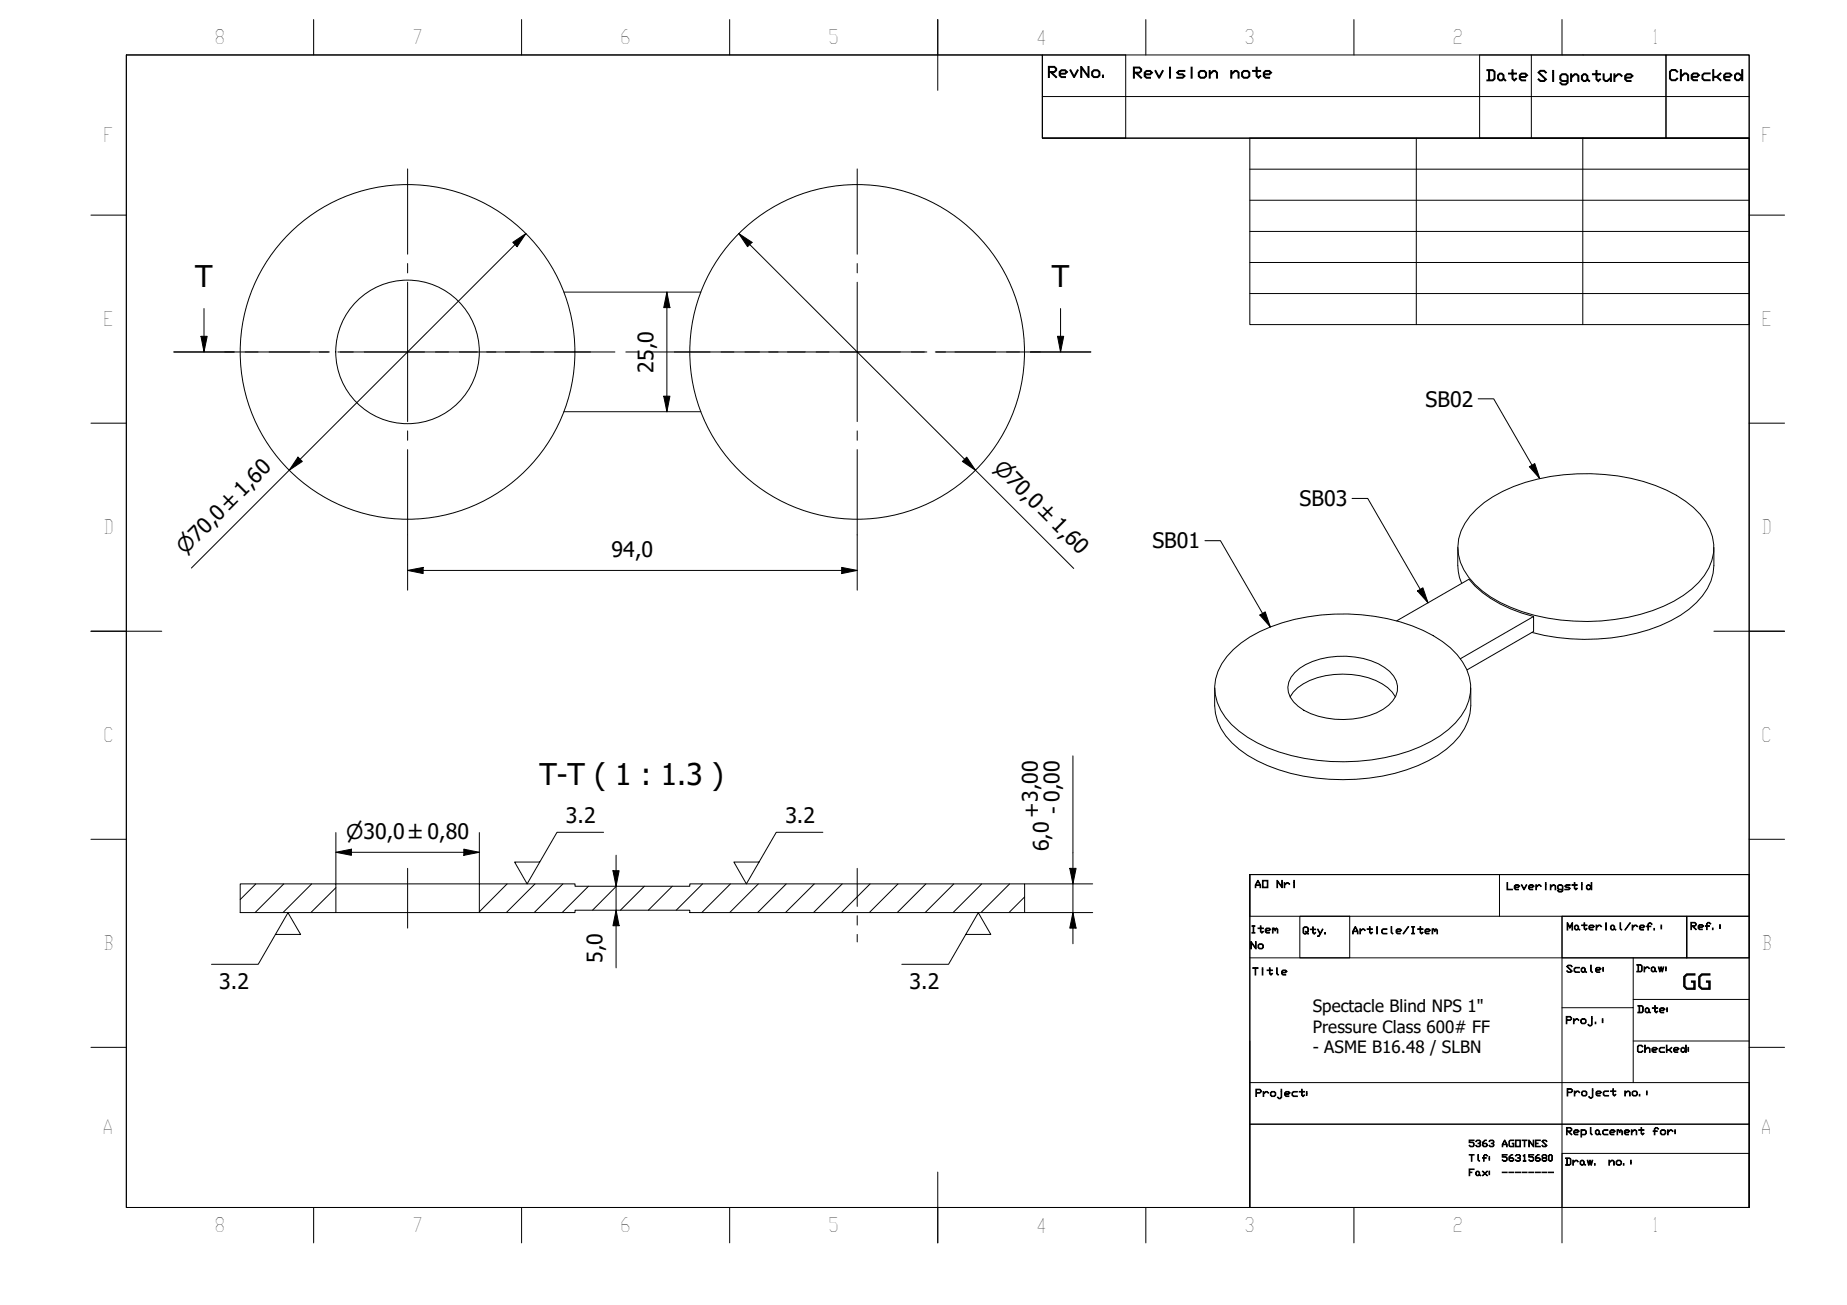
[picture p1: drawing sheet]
<svg xmlns="http://www.w3.org/2000/svg" width="297mm" height="210mm" viewBox="0 0 297 210" stroke-linecap="round" stroke-linejoin="round" font-family="sans-serif">
<!-- layer: Hatch (ISO) -->
<g fill="none" stroke="#000" stroke-width=".16">
<path d="M41.1 142.2l-2.5 2.5M45.6 142.2l-4.6 4.6M50.1 142.2l-4.6 4.6M54 142.8l-4 4M81.6 142.2l-4.5 4.5M86 142.2l-4.6 4.6M90.5 142.2l-4.6 4.6M94.6 142.6l-4.2 4.2M99.1 142.6l-3.8 3.8M103.6 142.6l-3.8 3.8M108.1 142.6l-3.8 3.8M113 142.2l-4.2 4.2"/>
<path d="M117.5 142.2l-4.6 4.6M122 142.2l-4.7 4.6M126.4 142.2l-4.6 4.6M131 142.2l-4.7 4.6M135.4 142.2l-4.6 4.6M139.9 142.2l-4.6 4.6M144.4 142.2l-4.6 4.6M148.9 142.2l-4.6 4.6M153.4 142.2l-4.6 4.6M157.9 142.2l-4.6 4.6M162.4 142.2l-4.6 4.6M164.8 144.3l-2.5 2.5"/>
</g>
<!-- layer: Visible (ISO) -->
<g fill="none" stroke="#000" stroke-width=".16">
<path d="M90.7 47h22M90.7 66.2h22M234.4 88.1a11.5 11.5 0 0 0 .7 5.7M237.4 81.9a22.4 22.4 0 0 1 12-5.3 31.8 31.8 0 0 1 20.2 3.1 11.5 11.5 0 0 1 5.8 6.6 7.8 7.8 0 0 1-2.2 7.4 19.8 19.8 0 0 1-9.4 5.1 33.7 33.7 0 0 1-20.8-1.1 14.8 14.8 0 0 1-7.6-6.1 7.4 7.4 0 0 1 1-8.6zM246.6 99.2a19.5 19.5 0 0 1-10.4-6l-11.6 6.7M275.6 88.1v2.8a9.3 9.3 0 0 1-4 7.1 26.6 26.6 0 0 1-14.7 4.8 33.4 33.4 0 0 1-10.5-1.1M195.3 110.7v2.8a9.2 9.2 0 0 0 4 7 26.5 26.5 0 0 0 14.5 4.8 30.4 30.4 0 0 0 17.4-3.8 10.6 10.6 0 0 0 5.2-6.7l.1-1.3v-2.8M198.4 104.5a22.2 22.2 0 0 1 11.9-5.3 31.9 31.9 0 0 1 20.2 3 11.3 11.3 0 0 1 5.8 6.7 7.8 7.8 0 0 1-2.2 7.4 20.8 20.8 0 0 1-11.4 5.6 32.6 32.6 0 0 1-20.5-2.4 12.4 12.4 0 0 1-6.4-6.5 7.4 7.4 0 0 1 1.5-7.4zM207.5 112.1a8 8 0 0 1 5.6-3.4 12.9 12.9 0 0 1 10.1 1.9l.7 .7 .5 .8M208.2 108.2a11 11 0 0 1 8.3-2.6 11.2 11.2 0 0 1 7 2.4 3.4 3.4 0 0 1-.2 5.4 12.9 12.9 0 0 1-11.3 1.8 6.4 6.4 0 0 1-4.8-3.8 3.3 3.3 0 0 1 1-3.2zM234.9 106l11.7-6.8v2.4l-10.7 6.2M38.6 142.2h15.4v4.6h-15.4z"/>
<path d="M54 146.8h23.1M54 142.2h23.1M77.1 142.2h15.4v.4h18.4v-.4h53.9v4.6h-53.9v-.4h-18.4v.4h-15.4z"/>
<circle cx="65.5" cy="56.6" r="26.9"/>
<circle cx="65.5" cy="56.6" r="11.5"/>
<circle cx="137.8" cy="56.6" r="26.9"/>
</g>
<!-- layer: Section Line (ISO) -->
<g fill="none" stroke="#000" stroke-width=".16">
<path d="M28 56.6h9.7M32.3 54.1h1l-.5 2.5zM32.8 49.6v7M39.4 56.6h2.1M43.3 56.6h9.7M54.7 56.6h2.1M58.6 56.6h9.7M70 56.6h2.1M73.9 56.6h9.7M85.3 56.6h2.1M89.2 56.6h9.7M100.6 56.6h2.1"/>
<path d="M104.5 56.6h9.7M116 56.6h2M119.8 56.6h9.7M131.3 56.6h2M135.1 56.6h9.7M146.6 56.6h2.1M150.4 56.6h9.7M161.9 56.6h2.1M165.7 56.6h9.7M170.1 54.1h1l-.5 2.5zM170.6 49.6v7"/>
</g>
<path d="M32.3 54.1h1l-.5 2.5zM170.1 54.1h1l-.5 2.5z" fill="#000"/>
<!-- layer: BOXES -->
<g fill="none" stroke="#000" stroke-width=".16">
<path d="M167.6 8.8v6.7h113.7M167.6 15.5v6.7h113.7M167.6 8.8h13.4v13.4h-13.4zM238 8.8h29.9v13.4h-29.9zM246.3 8.8v13.4M267.9 8.8h13.4v13.4h-13.4zM201 140.7h80.3h-80.3v6.7h80.3v-6.7v53.5h-80.3zM201 154.1h80.3M209 147.4h8.1v6.7h-8.1zM241.2 140.7v6.7M251.2 147.4h20.1v6.7v-6.7h10v6.7h-30.1zM251.2 147.4v46.8v-8.7h30.1v8.7"/>
<path d="M262.7 154.1v8h-11.5M201 174.1h80.3v6.7h-80.3v13.4M201 167.4v13.4h80.3v13.4M262.7 162.1v12M262.7 160.8h18.6M262.7 167.4h18.6M201 194.2h80.3"/>
</g>
<!-- layer: BORDER -->
<g fill="none" stroke="#000" stroke-width=".16">
<path d="M20.3 8.8h261v185.4h-261zM50.4 3.1v5.7M83.9 3.1v5.7M117.3 3.1v5.7M150.8 3.1v11.4M184.3 3.1v5.7M217.7 3.1v5.7M251.2 3.1v5.7M14.6 34.6h5.7M281.3 34.6h5.7M14.6 68.1h5.7M281.3 68.1h5.7"/>
<path d="M14.6 101.5h11.4M275.6 101.5h11.4M14.6 135h5.7M281.3 135h5.7M14.6 168.5h5.7M281.3 168.5h5.7M50.4 194.2v5.7M83.9 194.2v5.7M117.3 194.2v5.7M150.8 188.5v11.4M184.3 194.2v5.7M217.7 194.2v5.7"/>
<path d="M251.2 194.2v5.7"/>
</g>
<!-- layer: 0 -->
<path d="M20.3 8.8h147.3v13.4h113.7v30h-80.3v-30h80.3v118.5h-80.3v53.5h-180.7zM201 27.2h80.3M201 32.2h80.3M201 37.2h80.3M227.8 22.2v30M254.6 22.2v30M201 42.2h80.3M201 47.2h80.3" fill="none" stroke="#000" stroke-width=".16"/>
<!-- layer: Center Mark (ISO) -->
<g fill="none" stroke="#000" stroke-width=".16">
<path d="M65.6 27.2v13.7M137.9 27.2v13.7M36.1 56.6h13.7M51.3 56.6h1.5M54.3 56.6h22.5M65.6 42.4v1.5M65.6 45.4v22.4M78.3 56.6h1.5M81.3 56.6h13.7M108.4 56.6h13.8M123.6 56.6h1.5M126.6 56.6h22.5"/>
<path d="M137.9 42.4v1.5M137.9 45.4v22.4M150.6 56.6h1.5M153.6 56.6h13.7M65.6 69.3v1.5M65.6 72.3v13.7M137.9 69.3v1.5M137.9 72.3v13.7"/>
</g>
<!-- layer: Dimension (ISO) -->
<g fill="none" stroke="#000" stroke-width=".16">
<path d="M82.5 39l2.1-1.4-1.4 2.1zM84.6 37.6l-53.8 53.8M118.8 37.6l2.1 1.4-.7 .7zM118.8 37.6l53.9 53.8M107.3 47l.4 2.5h-1zM107.3 47v19.2M47.9 73.5l.7 .7-2.1 1.4zM106.7 63.7h1l-.4 2.5zM154.8 74.2l.7-.7 1.4 2.1zM65.6 91.8l2.5-.5v1zM65.6 91.8h72.3M65.6 86v8.9"/>
<path d="M135.4 91.3l2.5 .5-2.5 .5zM137.9 86v8.9M54 137.1l2.5-.5v1zM54 137.1h23.1M54 133.9v8.3M74.6 136.6l2.5 .5-2.5 .5zM77.1 133.9v8.3M99.1 137.6v18.1M172 139.7h1.1l-.5 2.5zM172.6 121.6v30.2M98.6 140.1h1l-.5 2.5zM99.1 146.4l.5 2.5h-1z"/>
<path d="M164.8 142.2h10.9M164.8 146.8h10.9M172.6 146.8l.5 2.5h-1.1z"/>
</g>
<g fill="#000">
<path d="M82.5 39l2.1-1.4-1.4 2.1zM118.8 37.6l2.1 1.4-.7 .7zM107.3 47l.4 2.5h-1zM47.9 73.5l.7 .7-2.1 1.4zM106.7 63.7h1l-.4 2.5zM154.8 74.2l.7-.7 1.4 2.1zM65.6 91.8l2.5-.5v1zM135.4 91.3l2.5 .5-2.5 .5zM54 137.1l2.5-.5v1zM74.6 136.6l2.5 .5-2.5 .5zM172 139.7h1.1l-.5 2.5zM98.6 140.1h1l-.5 2.5z"/>
<path d="M99.1 146.4l.5 2.5h-1zM172.6 146.8l.5 2.5h-1.1z"/>
</g>
<!-- layer: Centerline (ISO) -->
<path d="M65.6 139.7v9.6M137.9 139.7v6.1M137.9 147.3v1.5M137.9 150.3v1.2" fill="none" stroke="#000" stroke-width=".16"/>
<!-- layer: Symbol (ISO) -->
<path d="M237.7 64.1h2.5l7.4 12.9M246 75.1l.8-.5 .8 2.4zM193.8 87h2.5l8 13.9M202.6 98.9l.9-.5 .8 2.5zM217.4 80.2h2.6l9.7 16.8M228 95.1l.8-.6 .9 2.5zM97.1 133.9h-7.5l-4.8 8.3-2-3.5h4M132.3 133.9h-7.5l-4.8 8.3-2-3.5h4.1M44.3 150.3h4l-2-3.5-4.8 8.3h-7.5M155.3 150.3h4l-2-3.5-4.8 8.3h-7.5" fill="none" stroke="#000" stroke-width=".16"/>
<path d="M246 75.1l.8-.5 .8 2.4zM202.6 98.9l.9-.5 .8 2.5zM228 95.1l.8-.6 .9 2.5z" fill="#000"/>
<g font-size="4.8">
<text x="31.4" y="46.1">T</text>
<text x="169.2" y="46.1">T</text>
<text x="86.7" y="126.3">T-T ( 1 : 1.3 )</text>
</g>
<g font-size="3.4">
<text x="105.1" y="59.9" transform="rotate(-90 105.1 59.9)">25</text>
<text x="105.1" y="56.2" transform="rotate(-90 105.1 56.2)">,0</text>
<text x="229.3" y="65.4">SB02</text>
<text x="209" y="81.4">SB03</text>
<text x="98.4" y="89.6">94,0</text>
<text x="185.3" y="88.2">SB01</text>
<text x="167" y="131.5" transform="rotate(-90 167 131.5)">+3,00</text>
<text x="170.5" y="130.9" transform="rotate(-90 170.5 130.9)">- 0,00</text>
<text x="91" y="132.4">3.2</text>
<text x="126.3" y="132.4">3.2</text>
<text x="168.7" y="136.9" transform="rotate(-90 168.7 136.9)">6,0</text>
<text x="96.9" y="154.9" transform="rotate(-90 96.9 154.9)">5,0</text>
<text x="35.3" y="159.1">3.2</text>
<text x="146.3" y="159.1">3.2</text>
<text x="270.5" y="159.1">GG</text>
</g>
<g font-size="3.3">
<text x="159.7" y="75.4" transform="rotate(45 159.7 75.4)">⌀70,0 ±1,60</text>
<text x="29.8" y="89.3" transform="rotate(-45 29.8 89.3)">⌀70,0 ±1,60</text>
<text x="55.6" y="134.9">⌀30,0 ±0,80</text>
</g>
<g font-size="3.2">
<text x="34.5" y="7.1">8</text>
<text x="66.3" y="7.1">7</text>
<text x="99.7" y="7.1">6</text>
<text x="133.2" y="7.1">5</text>
<text x="166.6" y="7.2">4</text>
<text x="200.1" y="7.1">3</text>
<text x="233.6" y="7.1">2</text>
<text x="265.6" y="7.1">1</text>
<text x="16.6" y="22.9">F</text>
<text x="283.3" y="22.9">F</text>
<text x="16.6" y="52.5">E</text>
<text x="283.3" y="52.5">E</text>
<text x="16.6" y="86">D</text>
<text x="283.3" y="86">D</text>
<text x="16.6" y="119.4">C</text>
<text x="283.3" y="119.4">C</text>
<text x="16.6" y="152.9">B</text>
<text x="283.3" y="152.9">B</text>
<text x="16.5" y="182.4">A</text>
<text x="283.2" y="182.4">A</text>
<text x="34.5" y="198.2">8</text>
<text x="66.3" y="198.2">7</text>
<text x="99.7" y="198.2">6</text>
<text x="133.2" y="198.2">5</text>
<text x="166.6" y="198.3">4</text>
<text x="200.1" y="198.2">3</text>
<text x="233.6" y="198.2">2</text>
<text x="265.6" y="198.2">1</text>
</g>
<g font-size="2.7">
<text x="211.1" y="162.8">Spectacle Blind NPS 1&quot;</text>
<text x="211.1" y="166.1">Pressure Class 600# FF</text>
<text x="211.1" y="169.4">- ASME B16.48 / SLBN</text>
</g>
<g font-size="2.4">
<text x="168.4" y="12.4">RevNo.</text>
<text x="182.1" y="12.5">Revision</text>
<text x="197.7" y="12.5">note</text>
<text x="238.9" y="13">Date</text>
<text x="247.1" y="13.1">Signature</text>
<text x="268.3" y="12.9">Checked</text>
</g>
<g font-size="1.6">
<text x="201.7" y="142.8">AO</text>
<text x="205.2" y="142.8">Nri</text>
<text x="242.2" y="143.1">Leveringstid</text>
<text x="251.9" y="149.6">Material/ref.:</text>
<text x="271.8" y="149.5">Ref.:</text>
<text x="201" y="150.1">Item</text>
<text x="201" y="152.6">No</text>
<text x="209.4" y="150.2">Qty.</text>
<text x="217.4" y="150.2">Article/Item</text>
<text x="201.3" y="156.8">Title</text>
<text x="251.8" y="156.4">Scale:</text>
<text x="263.1" y="156.3">Draw:</text>
<text x="251.7" y="164.6">Proj.:</text>
<text x="263.2" y="162.9">Date:</text>
<text x="263.2" y="169.3">Checked:</text>
<text x="201.8" y="176.4">Project:</text>
<text x="251.9" y="176.3">Project</text>
<text x="261.2" y="176.3">no.:</text>
<text x="251.8" y="182.5">Replacement</text>
<text x="265.7" y="182.5">for:</text>
<text x="251.6" y="187.4">Draw.</text>
<text x="258.6" y="187.4">no.:</text>
</g>
<g font-size="1.5">
<text x="236.1" y="184.4">5363</text>
<text x="241.4" y="184.4">AGOTNES</text>
<text x="236.1" y="186.8">Tlf:</text>
<text x="236.1" y="189.1">Fax:</text>
<text x="241.4" y="186.8">56315680</text>
<text x="241.4" y="189.1">--------</text>
</g>
</svg>
